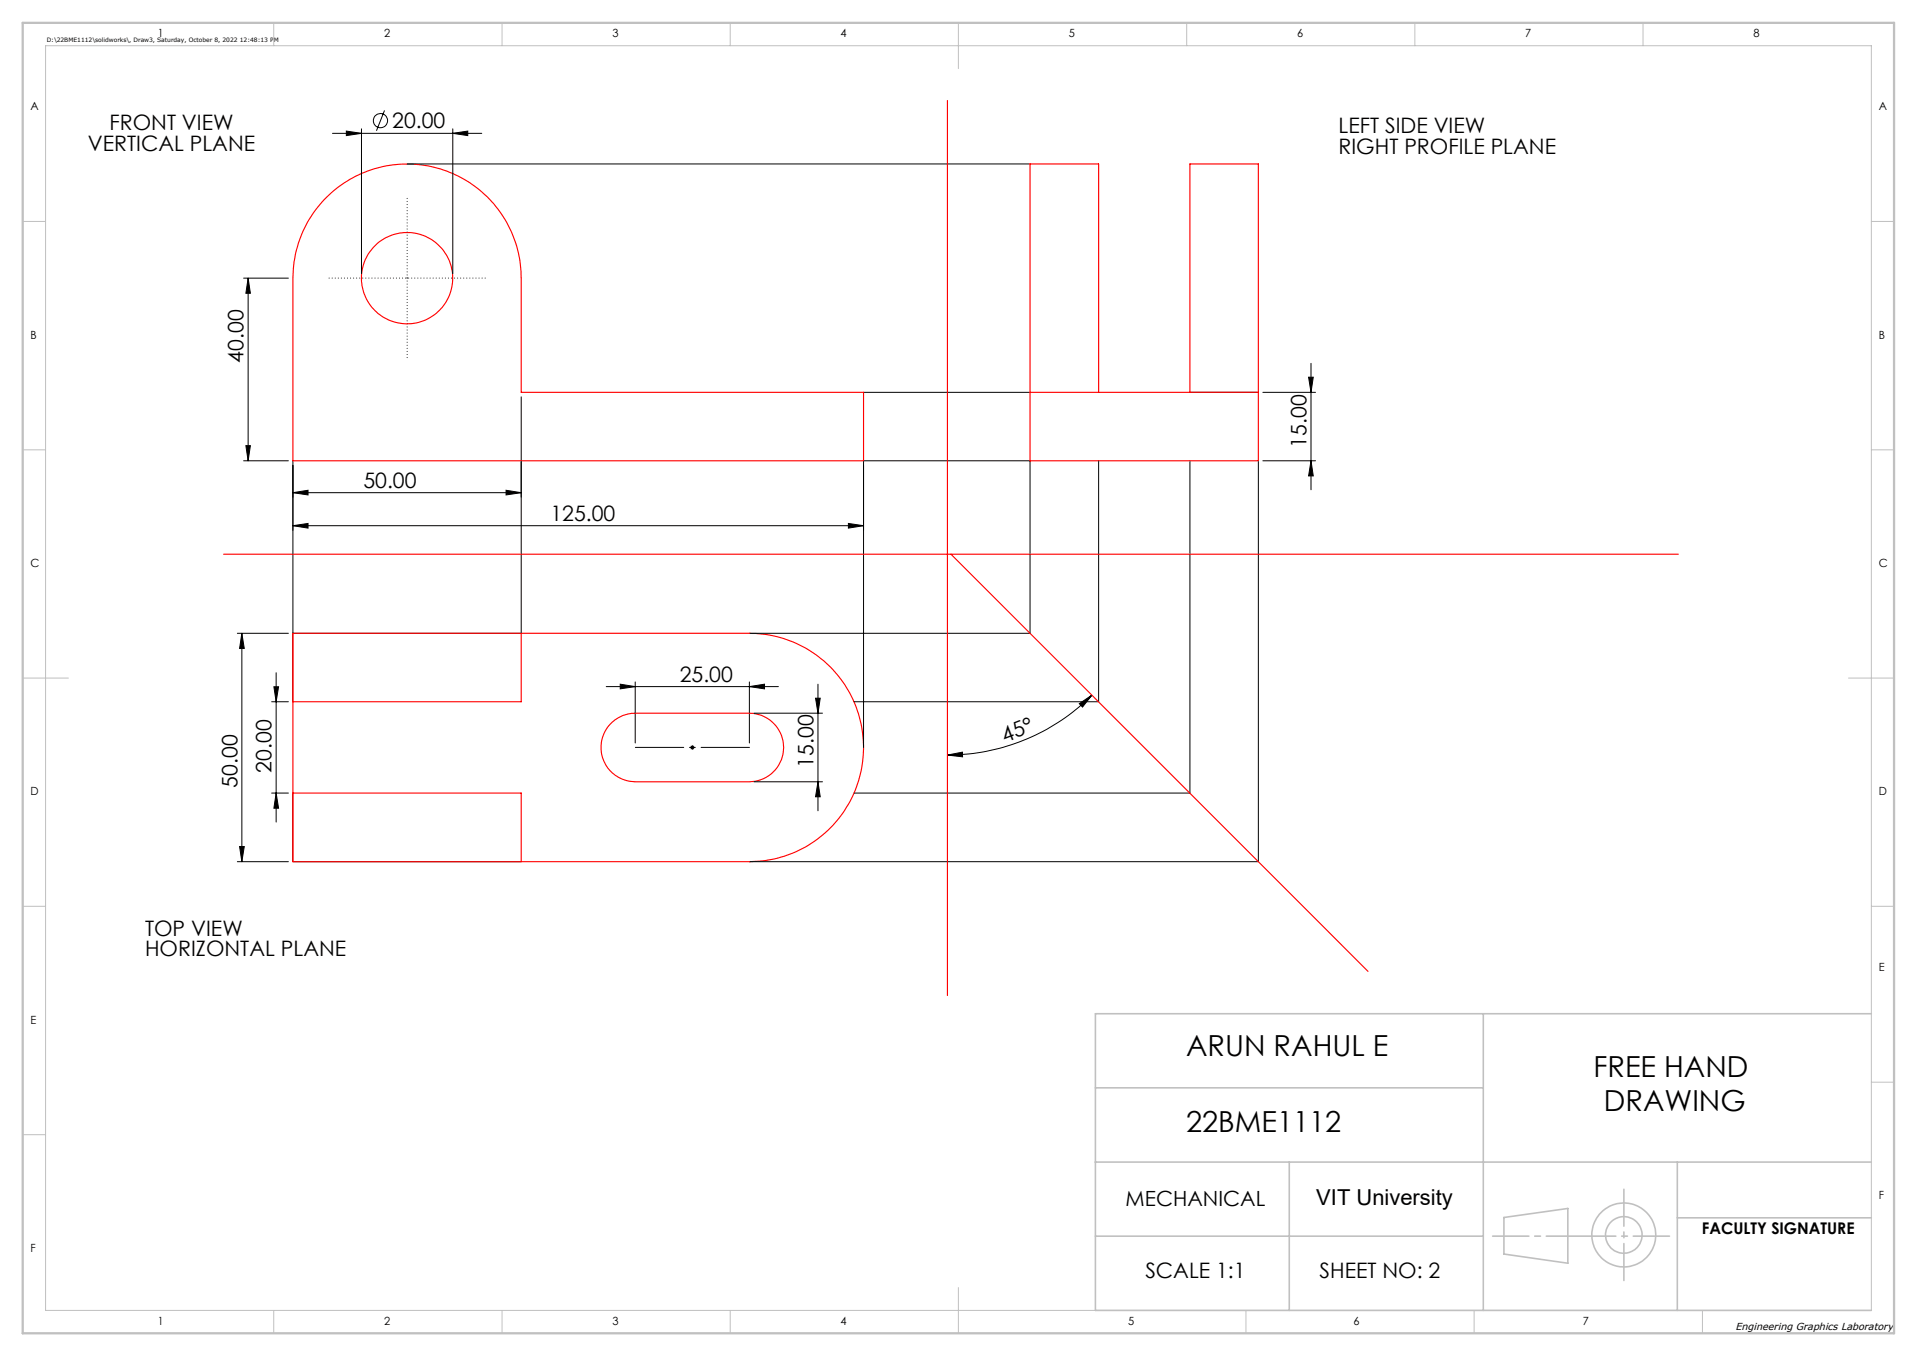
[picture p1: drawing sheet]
<svg xmlns="http://www.w3.org/2000/svg" width="420mm" height="297mm" viewBox="0 0 420 297" stroke-linecap="round" stroke-linejoin="round" font-family="sans-serif">
<g fill="none" stroke="#000" stroke-width=".22">
<path d="M72.8 29.2h32.8M75.9 28.7l3.3 .5-3.3 .5zM79.2 28.2v31.7M84.2 24.2l-1.7 4.4M89.2 35.9h136.5M99.2 29.2l3.3-.5v1zM99.2 28.2v31.7M53.4 60.9h9.8M54.4 60.9l.5 3.3h-1zM54.4 60.9v40M287.2 79.6v27.7M53.9 97.6h1l-.5 3.3z"/>
<path d="M114.2 86.9v51.8h-50M189.2 85.9h36.5M260.7 85.9h15M276.7 85.9h11.5M286.7 82.6h1l-.5 3.3zM53.4 100.9h9.8M64.2 115.1l3.3-.5v1.1zM64.2 115.1h125M64.2 107.9l3.3-.5v1zM64.2 107.9h50M64.2 100.9v52.8M110.9 107.4l3.3 .5-3.3 .5z"/>
<path d="M185.9 114.6l3.3 .5-3.3 .6zM240.7 100.9v52.8h-53.6M260.7 100.9v72.8h-73.6M275.7 100.9v87.8h-111.5M276.7 100.9h11.5M287.2 100.9l.5 3.3h-1zM52 138.7h11.2M53 138.7v50M53 138.7l.5 3.3h-1zM164.2 138.7h61.5v-37.8h-36.5v62.8M59.5 153.7h3.7M60 150.4h1l-.5 3.3z"/>
<path d="M60.5 147.4v32.7M132.8 150.4h37.7M135.9 149.9l3.3 .5-3.3 .5zM139.2 149.4v13.3M164.2 150.4l3.3-.5v1zM164.2 149.4v13.3M165.2 156.2h15M178.7 152.9h1l-.5 3.3zM179.2 149.9v27.7M236.5 154.1l2.7-1.8-2 2.6zM239.2 152.3a44.7 44.7 0 0 1-31.6 13.1M59.5 173.7h3.7"/>
<path d="M60.5 173.7l.5 3.3h-1zM64.2 173.7v15h50M151.2 163.7h1M151.3 163.4l.7 .7M151.7 163.2v1M152 163.4l-.7 .7M165.2 171.2h15M179.2 171.2l.5 3.3h-1zM207.6 165.4l3.3-.7v1.1zM52 188.7h11.2M52.5 185.4h1l-.5 3.3z"/>
<circle cx="83.4" cy="26.4" r="1.56"/>
</g>
<path d="M88.8 60.6l.8 .7M88.8 61.3l.8-.7M89.2 61.4v-1M89.7 60.9h-1" fill="none" stroke="#000" stroke-width=".22" stroke-dasharray="0 .6" stroke-dashoffset=".1" stroke-linecap="butt"/>
<g fill="none" stroke="#f00" stroke-width=".25">
<path d="M207.6 22v196M71.1 43.6a25 25 0 0 1 27.4-5.9 25 25 0 0 1 15.7 23.2v25h75v15h-125v-40a25.2 25.2 0 0 1 6.9-17.3zM225.7 85.9h50M240.7 85.9v-50h-15v65h50v-65h-15v50M49 121.4h318.7M64.2 138.7h100a25 25 0 0 1 25 25 25 25 0 0 1-25 25h-100zM114.2 138.7v15h-50M208.4 121.4l91.3 91.4M133.9 158.4l.3-.3a7.4 7.4 0 0 1 5-1.9h25a7.5 7.5 0 0 1 7.5 7.5 7.5 7.5 0 0 1-7.5 7.5h-25a7.5 7.5 0 0 1-6.9-4.6 7.5 7.5 0 0 1 1.6-8.2zM64.2 173.7h50v15"/>
<circle cx="89.2" cy="60.9" r="10"/>
</g>
<g fill="none" stroke="#c0c0c0" stroke-width=".35">
<path d="M240 238.3h85M325 222v65M410 222h-170v65h170M240 254.5h170M282.5 254.5v32.5M367.5 254.5v32.5M240 270.8h85M329.5 266.7l14-2v12l-14-2zM367.5 266.7h42.5"/>
<circle cx="355.8" cy="270.5" r="7"/>
<circle cx="355.8" cy="270.5" r="4"/>
</g>
<path d="M139.2 163.7h25" fill="none" stroke="#000" stroke-width=".22" stroke-dasharray="15.2 1.3 1.3 1.3" stroke-dashoffset="4.6"/>
<path d="M89.2 78.8v-35.8" fill="none" stroke="#000" stroke-width=".22" stroke-dasharray="0 .6" stroke-dashoffset=".2"/>
<path d="M71.5 60.9h35.4" fill="none" stroke="#000" stroke-width=".22" stroke-dasharray="0 .6" stroke-dashoffset=".1"/>
<g fill="none" stroke="#c0c0c0" stroke-width=".22">
<path d="M10 10h400v277h-400zM60 5v5M110 5v5M160 5v5M210 5v10M260 5v5M310 5v5M360 5v5M5 48.5h5M410 48.5h5M5 98.5h5M410 98.5h5"/>
<path d="M5 148.5h10M405 148.5h10M5 198.5h5M410 198.5h5M410 237h5M5 248.5h5M60 287v5M110 287v5M160 287v5M210 282v10M273 287v5M323 287v5"/>
<path d="M373 287v5"/>
</g>
<path d="M327 270.8h38.8" fill="none" stroke="#c0c0c0" stroke-width=".35" stroke-dasharray="15.2 1.3 1.3 1.3" stroke-dashoffset="7.3"/>
<path d="M355.8 260.5v20" fill="none" stroke="#c0c0c0" stroke-width=".35" stroke-dasharray="15.2 1.3 1.3 1.3" stroke-dashoffset="7.1"/>
<path d="M5 5h410v287h-410z" fill="none" stroke="#c0c0c0" stroke-width=".5"/>
<g fill="#000">
<path d="M54.4 60.9l.5 3.3h-1zM53.9 97.6h1l-.5 3.3z"/>
<path d="M64.2 115.1l3.3-.5v1.1zM185.9 114.6l3.3 .5-3.3 .6z"/>
<path d="M110.9 107.4l3.3 .5-3.3 .5zM64.2 107.9l3.3-.5v1z"/>
<path d="M287.2 100.9l.5 3.3h-1zM286.7 82.6h1l-.5 3.3z"/>
<path d="M135.9 149.9l3.3 .5-3.3 .5zM164.2 150.4l3.3-.5v1zM75.9 28.7l3.3 .5-3.3 .5zM99.2 29.2l3.3-.5v1z"/>
<path d="M178.7 152.9h1l-.5 3.3zM179.2 171.2l.5 3.3h-1zM53 138.7l.5 3.3h-1zM52.5 185.4h1l-.5 3.3zM60 150.4h1l-.5 3.3zM60.5 173.7l.5 3.3h-1z"/>
<path d="M207.6 165.4l3.3-.7v1.1zM236.5 154.1l2.7-1.8-2 2.6z"/>
</g>
<g font-size="6.3">
<text x="259.9" y="231.3">ARUN RAHUL E</text>
<text x="349.1" y="236">FREE HAND</text>
<text x="351.4" y="243.3">DRAWING</text>
<text x="259.9" y="248">22BME1112</text>
</g>
<text font-size="4.8" x="288.4" y="264">VIT University</text>
<g font-size="4.7">
<text x="24" y="28.5">FRONT VIEW</text>
<text x="85.9" y="28.1">20.00</text>
<text x="293.3" y="29.2">LEFT SIDE VIEW</text>
<text x="19.3" y="33">VERTICAL PLANE</text>
<text x="293.3" y="33.7">RIGHT PROFILE PLANE</text>
<text x="53.4" y="79.5" transform="rotate(-90 53.4 79.5)">40.00</text>
<text x="286.2" y="98.1" transform="rotate(-90 286.2 98.1)">15.00</text>
<text x="79.6" y="106.9">50.00</text>
<text x="120.6" y="114.1">125.00</text>
<text x="148.9" y="149.3">25.00</text>
<text x="220.2" y="162.6" transform="rotate(-21 220.2 162.6)">45°</text>
<text x="52" y="172.5" transform="rotate(-90 52 172.5)">50.00</text>
<text x="59.5" y="169.2" transform="rotate(-90 59.5 169.2)">20.00</text>
<text x="178.2" y="168.1" transform="rotate(-90 178.2 168.1)">15.00</text>
<text x="31.8" y="204.9">TOP VIEW</text>
<text x="31.8" y="209.4">HORIZONTAL PLANE</text>
<text x="250.9" y="279.9">SCALE 1:1</text>
<text x="289.1" y="279.9">SHEET NO: 2</text>
</g>
<text font-size="4.6" x="246.6" y="264.1">MECHANICAL</text>
<text font-size="3.5" x="372.9" y="270.3">FACULTY SIGNATURE</text>
<g font-size="2.5">
<text x="34.6" y="8.2">1</text>
<text x="84.2" y="8.2">2</text>
<text x="134.2" y="8.2">3</text>
<text x="184.2" y="8.2">4</text>
<text x="234.2" y="8.2">5</text>
<text x="284.2" y="8.2">6</text>
<text x="334.2" y="8.2">7</text>
<text x="384.2" y="8.2">8</text>
<text x="6.7" y="24.2">A</text>
<text x="411.7" y="24.2">A</text>
<text x="6.7" y="74.2">B</text>
<text x="411.7" y="74.2">B</text>
<text x="6.7" y="124.2">C</text>
<text x="411.7" y="124.2">C</text>
<text x="6.7" y="174.2">D</text>
<text x="411.7" y="174.2">D</text>
<text x="411.7" y="212.7">E</text>
<text x="6.7" y="224.2">E</text>
<text x="411.7" y="262.7">F</text>
<text x="6.7" y="274.2">F</text>
<text x="34.6" y="290.2">1</text>
<text x="84.2" y="290.2">2</text>
<text x="134.2" y="290.2">3</text>
<text x="184.2" y="290.2">4</text>
<text x="247.2" y="290.2">5</text>
<text x="296.5" y="290.2">6</text>
<text x="346.8" y="290.2">7</text>
</g>
<text font-size="2.2" x="380.2" y="291.4">Engineering Graphics Laboratory</text>
<text font-size="1.3" x="10.2" y="9.3">D:\22BME1112\solidworks\, Draw3, Saturday, October 8, 2022 12:48:13 PM</text>
</svg>
